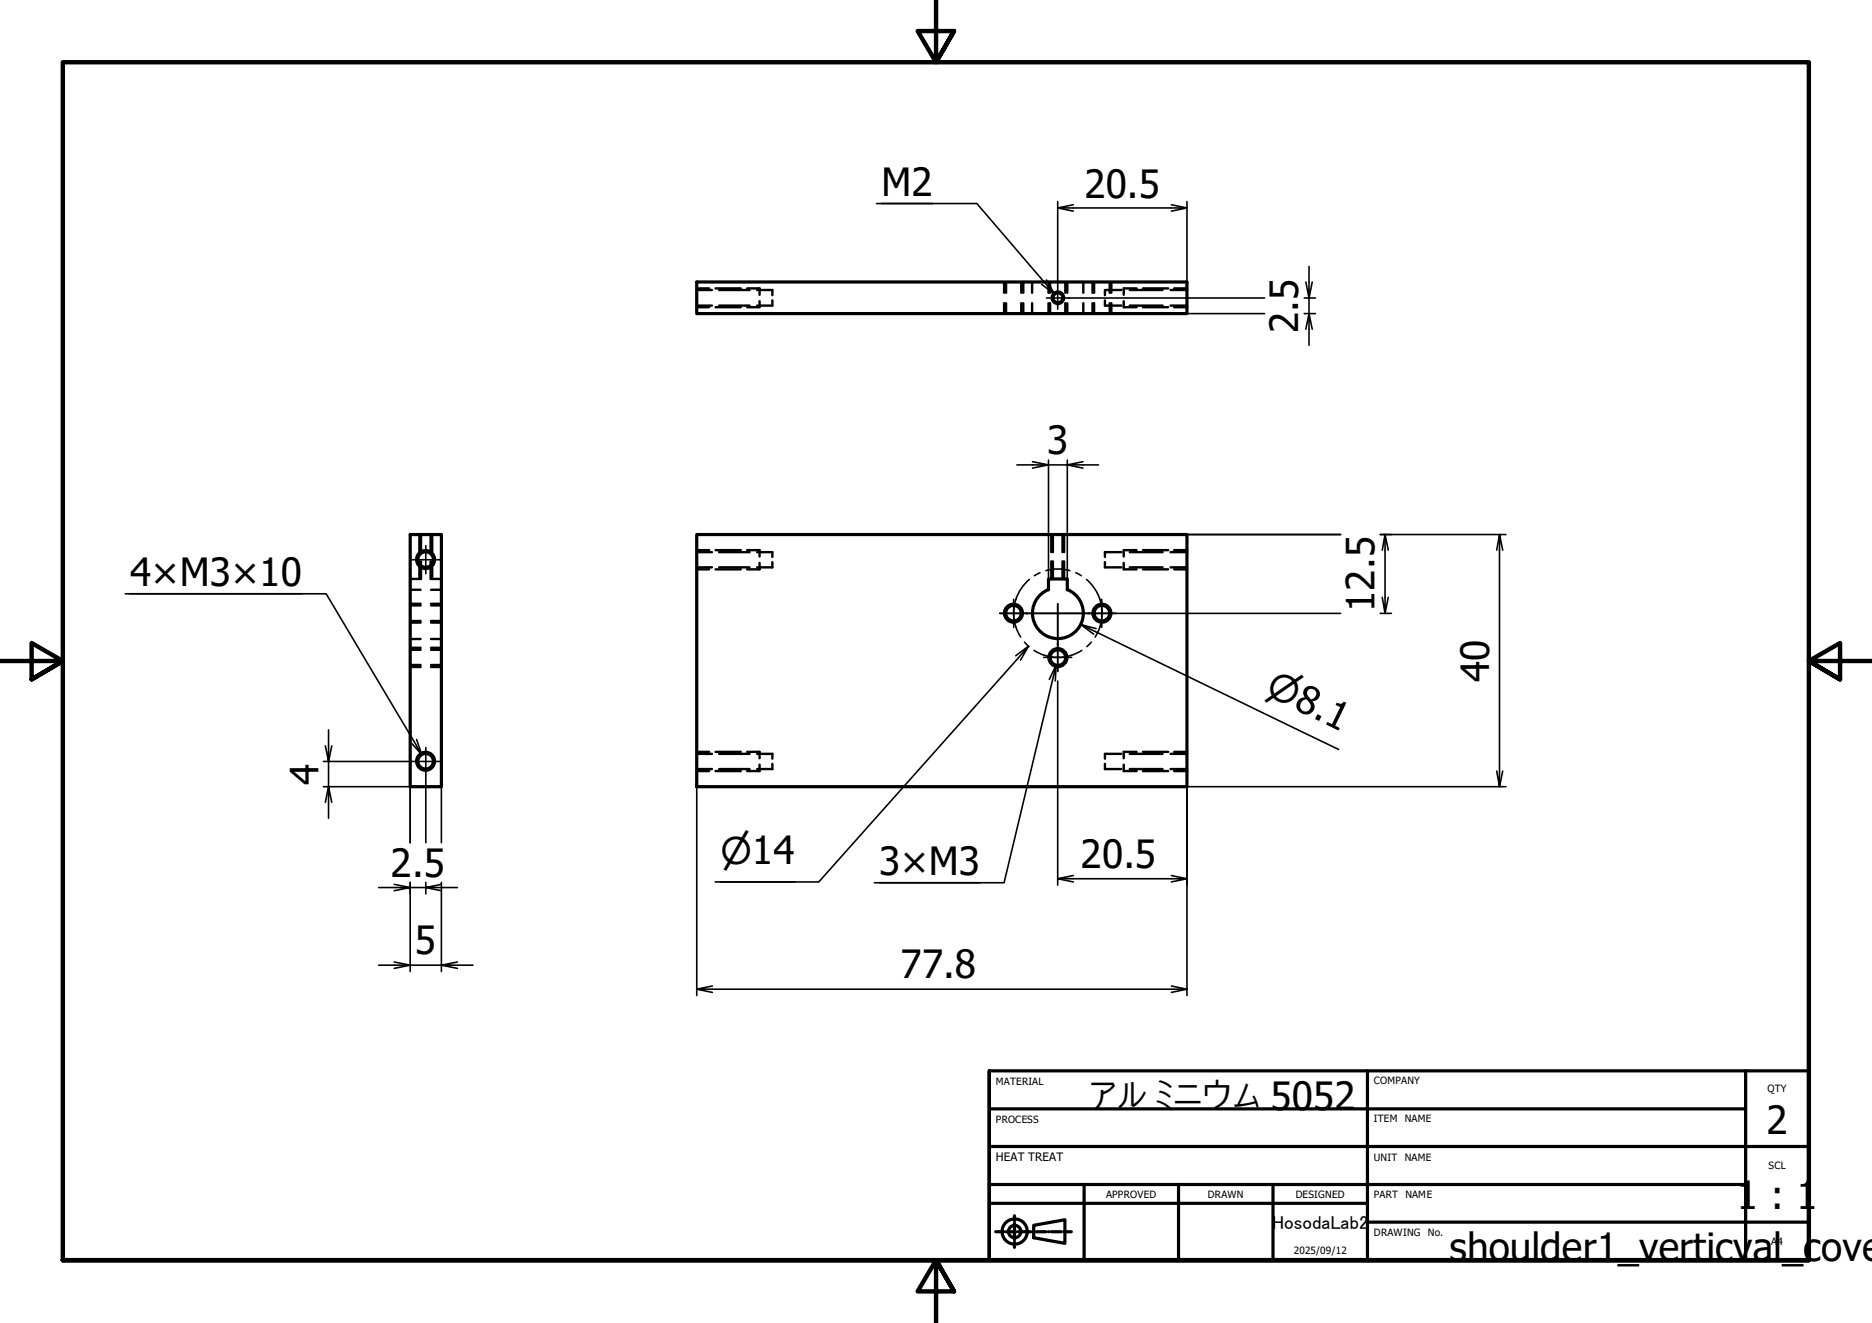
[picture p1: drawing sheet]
<svg xmlns="http://www.w3.org/2000/svg" width="297mm" height="210mm" viewBox="0 0 297 210" stroke-linecap="round" stroke-linejoin="round" font-family="sans-serif">
<!-- layer: Hidden (ISO) -->
<g fill="none" stroke="#000" stroke-width=".38">
<path d="M110.6 46h2.4M110.6 48.5h2.4M110.6 45.8h1.9M110.6 48.7h1.9M113.5 45.8h4M113.5 48.7h4M114.1 46h4.8M114.1 48.5h4.8M118.6 45.8h1.9v1M120.1 46h2.5v.8M120.5 47.8v.9h-1.9M122.6 47.7v.8h-2.5"/>
<path d="M159.3 44.7v1.8M159.3 48.1v1.7M159.6 44.7v1.8M159.6 48.1v1.7M162.1 44.7v1.8M162.1 48.1v1.7M162.4 44.7v1.8M162.4 48.1v1.7M163.8 44.7v1.8M163.8 48.1v1.7M166.4 44.7v1.8M166.4 48.1v1.7"/>
<path d="M166.6 44.7v1.8M166.6 48.1v1.7M169 44.7v1.8M169 48.1v1.7M169.4 44.7v1.8M169.4 48.1v1.7M171.9 44.7v1.8M171.9 48.1v1.7M173.4 44.7v1.8M173.4 48.1v1.7M173.6 44.7v1.8M173.6 48.1v1.7"/>
<path d="M175.3 47.7v.8h2.6M176.1 44.7v1.8M176.1 48.1v1.7M176.3 44.7v1.8M176.3 48.1v1.7M177.9 46h-2.6v.8M178.3 47.8v.9h2M179.3 46h5.2M179.3 48.5h5.2M180.3 45.8h-2v1M181.4 45.8h4M181.4 48.7h4"/>
<path d="M185.7 46h2.6M185.7 48.5h2.6M186.3 45.8h2M186.3 48.7h2M65.1 91.9h1.6M65.1 93.6h1.6M65.1 98.5h1.6M65.1 96h1.6M65.1 98.8h1.6M65.1 95.8h1.6M66.5 84.8v2.8M66.5 89.1v2.8"/>
<path d="M66.8 84.8v2.8M66.8 89.1v2.8M68.3 84.8v2.8M68.3 89.1v2.8M68.4 91.9h1.6M68.4 93.6h1.6M68.4 98.5h1.6M68.4 96h1.6M68.4 98.8h1.6M68.4 95.8h1.6M68.6 84.8v2.8M68.6 89.1v2.8"/>
<path d="M110.6 87.6h2.4M110.6 90h2.4M110.6 87.3h1.9M110.6 90.3h1.9M113.5 87.3h4M113.5 90.3h4M114.1 87.6h4.8M114.1 90h4.8M118.6 87.3h1.9v1M120.1 87.6h2.5v.8M120.5 89.3v1h-1.9M122.6 89.2v.8h-2.5"/>
<path d="M166.8 84.8v2.8M166.8 89.1v2.8M167.1 84.8v2.8M167.1 89.1v2.8M168.6 84.8v2.8M168.6 89.1v2.8M168.8 84.8v2.8M168.8 89.1v2.8M175.3 89.2v.8h2.6M177.9 87.6h-2.6v.8M178.3 89.3v1h2M179.3 87.6h5.2"/>
<path d="M179.3 90h5.2M180.3 87.3h-2v1M181.4 87.3h4M181.4 90.3h4M185.7 87.6h2.6M185.7 90h2.6M186.3 87.3h2M186.3 90.3h2M65.1 105.5h1.6M65.1 103.1h1.6M65.1 105.8h1.6M65.1 102.8h1.6"/>
<path d="M65.1 101.4h1.6M68.4 105.5h1.6M68.4 103.1h1.6M68.4 105.8h1.6M68.4 102.8h1.6M68.4 101.4h1.6M110.6 119.6h2.4M110.6 119.3h1.9M113.5 119.3h4M114.1 119.6h4.8M118.6 119.3h1.9v1M120.1 119.6h2.5v.8"/>
<path d="M177.9 119.6h-2.6v.8M179.3 119.6h5.2M180.3 119.3h-2v1M181.4 119.3h4M185.7 119.6h2.6M186.3 119.3h2M110.6 122h2.4M110.6 122.3h1.9M113.5 122.3h4M114.1 122h4.8M120.5 121.3v1h-1.9M122.6 121.2v.8h-2.5"/>
<path d="M175.3 121.2v.8h2.6M178.3 121.3v1h2M179.3 122h5.2M181.4 122.3h4M185.7 122h2.6M186.3 122.3h2"/>
</g>
<!-- layer: Visible (ISO) -->
<g fill="none" stroke="#000" stroke-width=".51">
<path d="M110.6 44.7h77.7v5.1h-77.7zM65.1 84.8h4.9v40h-4.9zM110.6 84.8h77.7v40h-77.7zM166.4 93.5a4 4 0 0 0-1.7 6.2 4 4 0 0 0 6.4 0 4 4 0 0 0-1.7-6.2M166.4 93.6v-1.7h3v1.7"/>
<circle cx="167.9" cy="47.2" r=".79"/>
<circle cx="67.5" cy="88.8" r="1.24"/>
<circle cx="160.8" cy="97.3" r="1.24"/>
<circle cx="174.8" cy="97.3" r="1.24"/>
<circle cx="167.9" cy="104.3" r="1.24"/>
<circle cx="67.5" cy="120.8" r="1.24"/>
</g>
<!-- layer: Visible Narrow (ISO) -->
<g fill="none" stroke="#000" stroke-width=".38">
<circle cx="167.9" cy="47.2" r=".98"/>
<circle cx="67.5" cy="88.8" r="1.49"/>
<circle cx="160.8" cy="97.3" r="1.49"/>
<circle cx="174.8" cy="97.3" r="1.49"/>
<circle cx="167.9" cy="104.3" r="1.49"/>
<circle cx="67.5" cy="120.8" r="1.49"/>
</g>
<!-- layer: Border (ISO) -->
<path d="M148.5 -.1v10l-2.9-5h5.8l-2.9 5 2.9-5M0 104.9h10l-5-2.9v5.8l5-2.9-5 2.9M297 104.9h-10l5-2.9v5.8l-5-2.9 5 2.9M10 199.9v-190h277v190h-277h277M151.4 204.9l-2.9-5 2.9 5h-5.8l2.9-5v10" fill="none" stroke="#000" stroke-width=".7"/>
<!-- layer: Title (ISO) -->
<g fill="none" stroke="#000" stroke-width=".51">
<path d="M157 169.9h130v30h-130M157 175.9h120M217 169.9v30M277 169.9v30M157 199.9v-30v30M157 190.9h60M157 187.9h120M157 181.9h130M158 195.4h.7M159.2 195.4h.1M159.6 195.4h1.6M161 192.9v.8"/>
<path d="M161 194.1v.1M161 194.6v1.6M161 196.6v.1M161 197.1v.8M161.5 195.4h.1M162.1 195.4h1.5M164 195.4h.1M164 194.4l5-.9v3.8l-5-.9zM164.4 195.4h1.6M166.4 195.4h.1M166.8 195.4h1.6M168.8 195.4h.1"/>
<path d="M169.2 195.4h.8M172 187.9v12M187 187.9v12M202 187.9v12M217 193.9h70"/>
<circle cx="161" cy="195.4" r="2"/>
<circle cx="161" cy="195.4" r=".98"/>
</g>
<!-- layer: Dimension (ISO) -->
<g fill="none" stroke="#000" stroke-width=".25">
<path d="M139.1 32.3h15.9l12.3 14.3-2-1.5M139.9 32.3h8.1M167.8 32v13.5M167.8 33l2.5 .5M170.3 32.5l-2.5 .5h20.5l-2.4 .5M185.9 32.5l2.4 .5M188.3 32v12.7M166.1 44.4l1.2 2.2M169 49.8h31.7M169.6 47.3h31.1M206.9 49.8h1.8M206.9 47.3h1.8"/>
<path d="M207.7 42.3v5l-.5-2.6M208.2 52.2l-.5-2.4v5M208.2 44.7l-.5 2.6v2.5l-.5 2.4M161.4 73.8h5l-2.6 .5M163.8 73.3l2.6 .5h3l2.4 .5M166.4 73v18.9M169.4 73v18.9M171.8 73.3l-2.4 .5h4.9M19.9 94.2h31.9l15.1 25.5-1.7-1.9M20.6 94.2h27.3M171.5 99.1l2 1.5M173.9 99.7l-2.4-.6 40.9 19.8"/>
<path d="M177 97.3h35.7M188.3 84.8h24.4M219 84.8h20M219 97.3h1.8M219.8 84.8l-.5 2.5M220.3 87.3l-.5-2.5v12.5l-.5-2.5M220.3 94.8l-.5 2.5M237.9 84.8l-.4 2.5M238.4 87.3l-.5-2.5v40l-.4-2.5M52.1 115.8v5l-.5-2.5M52.6 118.3l-.5 2.5v4l-.5 2.5M66.1 117.3l.8 2.4"/>
<path d="M161.9 104.7l1.3-2.2-33.3 37.4h-16.4M163.2 102.5l-2 1.5M167.4 108l.2-2.5-8.3 34.6h-20.6M167.6 105.5l-1.1 2.3M167.8 108v32.4M51.3 124.8h13.8v8.9M51.3 120.8h14M52.6 127.3l-.5-2.5v5M65.1 140v14.1M67.6 123v10.7M67.6 140v1.8M70 124.8v8.9"/>
<path d="M70 140v14.1M110.6 124.8v33.2M114.3 139.9h11.8M167.8 139.4l2.5 .5M170.3 138.9l-2.5 .5h20.5l-2.4 .5M185.9 138.9l2.4 .5M238.4 122.3l-.5 2.5M239 124.8h-50.7v33.2M60.1 153.1h5l-2.6 .5M60.1 140.8h5l-2.6 .5M62.5 152.6l2.6 .5h4.9l2.6 .5M62.5 140.3l2.6 .5h2.5l2.4 .5"/>
<path d="M70 140.3l-2.4 .5h5M72.6 152.6l-2.6 .5h5.1M110.6 156.9l2.4 .6M113 156.4l-2.4 .5h77.7l-2.4 .6M139.5 140.1h16.1M185.9 156.4l2.4 .5"/>
</g>
<!-- layer: Center Mark (ISO) -->
<g fill="none" stroke="#000" stroke-width=".25">
<path d="M166.1 47.3h3.5M167.8 45.5v3.6M65.3 88.8h4.5M67.6 86.6v4.4M158.6 97.3h4.5M160.8 95.1v4.4M162.8 97.3h10.1M167.8 95.8v6.5M172.6 97.3h4.4M174.8 95.1v4.4M67.6 118.6v4.4M165.6 104.3h4.5"/>
<path d="M167.8 102.1v4.4M65.3 120.8h4.5"/>
</g>
<!-- layer: Centerline (ISO) -->
<path d="M163.3 91.9a7 7 0 0 0-1.3 9.2M165 90.9l-.9 .4M166 90.5l1.9-.2 1.9 .2M170.7 90.9l.9 .4M172.4 91.9a7 7 0 0 1 1.4 9.2M162.6 101.9l.7 .7M164.1 103.2a7 7 0 0 0 7.6 0M173.2 101.9l-.7 .7" fill="none" stroke="#000" stroke-width=".25"/>
<g font-size="6.2">
<text x="139.9" y="31.2">M2</text>
<text x="172.1" y="31.3">20.5</text>
<text x="206" y="52.8" transform="rotate(-90 206 52.8)">2.5</text>
<text x="166.2" y="72.1">3</text>
<text x="20.6" y="92.9">4×M3×10</text>
<text x="218.1" y="97.1" transform="rotate(-90 218.1 97.1)">12.5</text>
<text x="236.3" y="108.2" transform="rotate(-90 236.3 108.2)">40</text>
<text x="50.5" y="124.5" transform="rotate(-90 50.5 124.5)">4</text>
<text x="171.4" y="137.8">20.5</text>
<text x="62" y="139.1">2.5</text>
<text x="139.5" y="138.8">3×M3</text>
<text x="65.8" y="151.4">5</text>
<text x="142.9" y="155.2">77.8</text>
<text x="172" y="176.2">アルミニウム5052</text>
<text x="280.3" y="180">2</text>
<text x="275.6" y="191.9">1 : 1</text>
<text x="230" y="200.1">shoulder1_verticval_cove</text>
</g>
<g font-size="5.8">
<text x="200.6" y="110.1" transform="rotate(26 200.6 110.1)">⌀8.1</text>
<text x="114.3" y="137.1">⌀14</text>
</g>
<text font-size="3" x="201.9" y="194.9">HosodaLab2</text>
<text font-size="1.8" x="158" y="184.2">HEAT TREAT</text>
<g font-size="1.6">
<text x="158" y="172.1">MATERIAL</text>
<text x="218" y="172">COMPANY</text>
<text x="280.5" y="173.3">QTY</text>
<text x="158" y="178.2">PROCESS</text>
<text x="218" y="178.1">ITEM</text>
<text x="222.9" y="178.1">NAME</text>
<text x="218" y="184.1">UNIT</text>
<text x="222.9" y="184.1">NAME</text>
<text x="280.6" y="185.5">SCL</text>
<text x="175.5" y="190">APPROVED</text>
<text x="191.6" y="190">DRAWN</text>
<text x="205.6" y="190">DESIGNED</text>
<text x="218" y="190.1">PART</text>
<text x="223" y="190.1">NAME</text>
<text x="218" y="196.1">DRAWING</text>
<text x="226.6" y="196.1">No.</text>
<text x="281.1" y="197.5">A4</text>
<text x="205.3" y="198.9">2025/09/12</text>
</g>
</svg>
